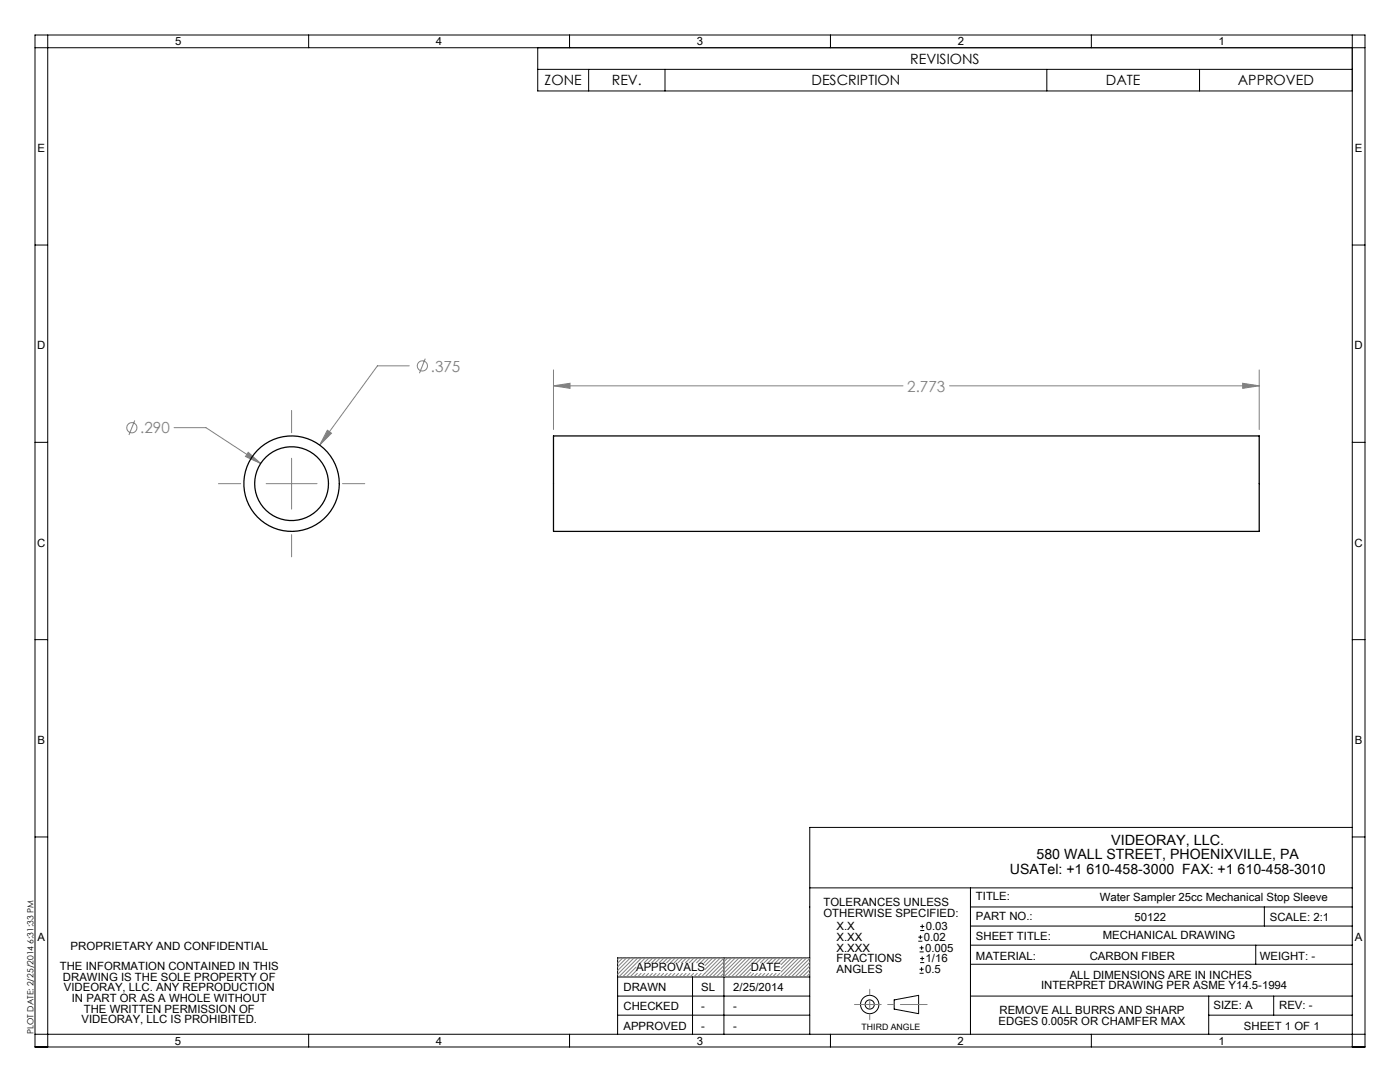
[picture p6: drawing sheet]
<svg xmlns="http://www.w3.org/2000/svg" width="279mm" height="216mm" viewBox="0 0 279 216" stroke-linecap="round" stroke-linejoin="round" font-family="sans-serif">
<g fill="none" stroke="#000" stroke-width=".2">
<path d="M7 9.5h265.4M7 7h265.4v201.9h-265.4zM9.5 7v201.9M61.6 7v2.5M107.3 9.5v8.7h162.6M107.3 13.8h162.6M113.7 7v2.5M117.5 13.8v4.4M132.7 13.8v4.4M165.7 7v2.5M208.9 13.8v4.4M217.8 7v2.5"/>
<path d="M239.4 13.8v4.4M269.9 7v201.9M7 48.9h2.5M269.9 48.9h2.5M7 88.3h2.5M269.9 88.3h2.5M7 127.6h2.5M269.9 127.6h2.5M7 167h2.5M161.6 177.2h108.3M193.7 177.2v29.2M269.9 167h2.5"/>
<path d="M269.9 165.1h-108.3v41.3M123.3 198.8h38.3M123.3 194.9h38.3M138.2 194.9v11.5M144.5 191.1v15.3M161.6 191.1h-38.3v15.3M178.5 199.5l4.8-.9v3.7l-4.8-.9zM193.7 198.8h76.2M193.7 184.8h76.2M193.7 188.6h76.2M193.7 181h76.2M193.7 192.4h76.2"/>
<path d="M241.2 198.8v7.6M250.6 188.6v3.8M252.3 181v3.8M254.2 198.8v3.8M7 206.4h265.4M61.6 206.4v2.5M113.7 206.4v2.5M123.3 202.6h38.3M165.7 206.4v2.5M217.8 206.4v2.5M241.2 202.6h28.7"/>
<circle cx="173.6" cy="200.4" r="1.83"/>
<circle cx="173.6" cy="200.4" r=".91"/>
</g>
<path d="M170.5 200.4h14.5" fill="none" stroke="#818181" stroke-width=".2" stroke-dasharray="15.2 1.3 1.3 1.3" stroke-dashoffset="9.9"/>
<path d="M173.6 197.4v6.1" fill="none" stroke="#818181" stroke-width=".2" stroke-dasharray="15.2 1.3 1.3 1.3" stroke-dashoffset="14.1"/>
<g fill="none" stroke="#818181" stroke-width=".2">
<path d="M81.7 73h-6.4l-11.5 15.8M84.9 71.6l-1.2 2.9M110.5 77l3.3-.5v1zM110.5 73.8v11.9M110.5 77h69.7M189.5 77h61.8M248 76.5l3.3 .5-3.3 .5zM251.3 73.8v11.9M26.9 83.9l-1.2 2.9M34.7 85.3h6.4l10.9 7.2M43.6 96.5h4.4M49.5 90.2l2.5 2.3-3-1.4z"/>
<path d="M53.1 96.5h10.2M58.2 81.9v4.5M58.2 91.4v10.2M65.3 85.8l.9 .6-2.4 2.4zM68.4 96.5h4.4M58.2 106.7v4.4M123.5 191.1l-.2 .3M124.3 191.1l-1 1.1M125 191.1l-1.7 1.8M125.8 191.1l-2.5 2.6M126.5 191.1l-3.2 3.3M126.9 192.2l-2.7 2.7"/>
<path d="M126.9 193l-1.9 1.9M126.9 193.7l-1.2 1.2M127.2 194.2l-.7 .7M127.3 191.1l-3.8 3.8M127.9 194.2l-.7 .7M128 191.1l-.9 1M128.7 194.2l-.7 .7M128.8 191.1l-1 1M129.4 194.2l-.7 .7M129.5 191.1l-.9 1M130.2 194.2l-.7 .7M130.3 191.1l-1 1"/>
<path d="M130.9 194.2l-.7 .7M131 191.1l-.9 1M131.7 194.2l-.7 .7M131.8 191.1l-1 1M132.4 194.2l-.7 .7M132.5 191.1l-.9 1M133.2 194.2l-.7 .7M133.3 191.1l-1 1M133.9 194.2l-.7 .7M134 191.1l-1 1M134.7 194.2l-.7 .7M134.8 191.1l-1 1"/>
<path d="M135.4 194.2l-.7 .7M135.5 191.1l-1 1M136.2 194.2l-.7 .7M136.3 191.1l-1 1M136.9 194.2l-.7 .7M137 191.1l-1 1M137.7 194.2l-.8 .7M137.8 191.1l-1 1M138.4 194.2l-.7 .7M138.5 191.1l-1 1M139.2 194.2l-.8 .7M139.3 191.1l-1 1"/>
<path d="M139.9 194.2l-.7 .7M140 191.1l-1 1M140.8 191.1l-1 1M141.5 191.1l-1 1M142.3 191.1l-1.6 1.6M143 191.1l-2.3 2.4M143.8 191.1l-3.9 3.8M144.5 191.1l-3.8 3.8M145.3 191.1l-3.9 3.8M146 191.1l-3.8 3.8M146.7 191.1l-3.8 3.8M147.5 191.1l-3.8 3.8"/>
<path d="M148.2 191.1l-3.8 3.8M149 191.1l-3.8 3.8M149.7 191.1l-3.8 3.8M149.8 192.5l-2.4 2.4M149.8 193.3l-1.6 1.6M149.8 194l-.9 .9M150.4 194.2l-.7 .7M150.5 191.1l-3.8 3.8M151.1 194.2l-.7 .7M151.2 191.1l-.9 1M151.9 194.2l-.7 .7M152 191.1l-1 1"/>
<path d="M152.6 194.2l-.7 .7M152.7 191.1l-.9 1M153.4 194.2l-.7 .7M153.5 191.1l-1 1M154.1 194.2l-.7 .7M154.2 191.1l-.9 1M154.9 194.2l-.7 .7M155 191.1l-1 1M155.6 194.2l-.7 .7M155.7 191.1l-1 1M156.5 191.1l-1 1M157.2 191.1l-1.3 1.4"/>
<path d="M158 191.1l-2.1 2.1M158.7 191.1l-2.8 2.9M159.5 191.1l-3.8 3.8M160.2 191.1l-3.8 3.8M161 191.1l-3.8 3.8M161.6 191.2l-3.7 3.7M161.6 192l-2.9 2.9M161.6 192.7l-2.2 2.2M161.6 193.5l-1.5 1.4M161.6 194.2l-.7 .7"/>
<circle cx="84.3" cy="73" r="1.02"/>
<circle cx="26.3" cy="85.3" r="1.02"/>
</g>
<path d="M65.3 85.8l-1.5 3 2.4-2.4zM49.5 90.2l-.5 .9 3 1.4zM248 76.5l3.3 .5-3.3 .5zM110.5 77l3.3-.5v1z" fill="#818181"/>
<g fill="none" stroke="#000" stroke-width=".25">
<path d="M110.5 87h140.8v19h-140.8z"/>
<circle cx="58.2" cy="96.5" r="7.4"/>
<circle cx="58.2" cy="96.5" r="9.5"/>
</g>
<g fill="none" stroke="#000" stroke-width=".2">
<path d="M183.3 187.8h.8M183.3 187h.8M183.5 194.2h.8M183.5 193.4h.8M183.5 189.9h.8M183.5 189.1h.8M183.6 192.1h.8M183.6 191.3h.8M183.7 185.7h.8M183.7 184.9h.8M183.7 186.6v.8M183.9 193v.8"/>
<path d="M183.9 188.7v.8M184 190.9v.8M184.1 184.5v.8"/>
</g>
<g font-size="3" fill="#818181">
<text x="86" y="74.1">.375</text>
<text x="181.1" y="78.1">2.773</text>
<text x="28" y="86.5">.290</text>
</g>
<g font-size="2.8">
<text x="108.7" y="17.1">ZONE</text>
<text x="122.1" y="17.1">REV.</text>
<text x="162" y="17.1">DESCRIPTION</text>
<text x="181.7" y="12.7">REVISIONS</text>
<text x="220.7" y="17.1">DATE</text>
<text x="247" y="17.1">APPROVED</text>
<text x="206.9" y="171.5">580 WALL STREET, PHOENIXVILLE, PA</text>
<text x="221.8" y="168.7">VIDEORAY, LLC.</text>
<text x="201.5" y="174.3">USATel: +1 610-458-3000 FAX: +1 610-458-3010</text>
</g>
<g font-size="2.3">
<text x="34.9" y="9.1">5</text>
<text x="87" y="9.1">4</text>
<text x="139.1" y="9.1">3</text>
<text x="191.1" y="9.1">2</text>
<text x="243.2" y="9.1">1</text>
<text x="7.5" y="30.3">E</text>
<text x="270.4" y="30.3">E</text>
<text x="7.4" y="69.7">D</text>
<text x="270.3" y="69.7">D</text>
<text x="7.4" y="109.1">C</text>
<text x="270.3" y="109.1">C</text>
<text x="7.5" y="148.5">B</text>
<text x="270.4" y="148.5">B</text>
<text x="194.8" y="179.7">TITLE:</text>
<text x="219.5" y="179.7">Water Sampler 25cc Mechanical Stop Sleeve</text>
<text x="164.3" y="180.8">TOLERANCES UNLESS</text>
<text x="164.3" y="182.9">OTHERWISE SPECIFIED:</text>
<text x="167" y="185.6">X.X</text>
<text x="184.7" y="185.6">0.03</text>
<text x="194.8" y="183.5">PART NO.:</text>
<text x="226.4" y="183.8">50122</text>
<text x="253.4" y="183.8">SCALE: 2:1</text>
<text x="7.5" y="187.9">A</text>
<text x="14.1" y="189.6">PROPRIETARY AND CONFIDENTIAL</text>
<text x="167" y="189.9">X.XXX</text>
<text x="167" y="187.8">X.XX</text>
<text x="184.4" y="187.8">0.02</text>
<text x="184.6" y="189.9">0.005</text>
<text x="194.8" y="191.6">MATERIAL:</text>
<text x="194.8" y="187.6">SHEET TITLE:</text>
<text x="217.5" y="191.6">CARBON FIBER</text>
<text x="220.1" y="187.5">MECHANICAL DRAWING</text>
<text x="251.4" y="191.6">WEIGHT: -</text>
<text x="270.4" y="187.9">A</text>
<text x="11.9" y="193.6">THE INFORMATION CONTAINED IN THIS</text>
<text x="12.6" y="195.7">DRAWING IS THE SOLE PROPERTY OF</text>
<text x="12.8" y="197.8">VIDEORAY, LLC. ANY REPRODUCTION</text>
<text x="124.4" y="197.8">DRAWN</text>
<text x="127" y="193.7">APPROVALS</text>
<text x="139.9" y="197.8">SL</text>
<text x="146.3" y="197.8">2/25/2014</text>
<text x="149.8" y="193.7">DATE</text>
<text x="167" y="192">FRACTIONS</text>
<text x="167" y="194.2">ANGLES</text>
<text x="184.6" y="194.2">0.5</text>
<text x="184.7" y="192">1/16</text>
<text x="207.8" y="197.4">INTERPRET DRAWING PER ASME Y14.5-1994</text>
<text x="213.5" y="195.3">ALL DIMENSIONS ARE IN INCHES</text>
<text x="14.3" y="200">IN PART OR AS A WHOLE WITHOUT</text>
<text x="16.7" y="202.1">THE WRITTEN PERMISSION OF</text>
<text x="124.4" y="201.6">CHECKED</text>
<text x="139.9" y="201.6">-</text>
<text x="146.3" y="201.6">-</text>
<text x="199.5" y="202.3">REMOVE ALL BURRS AND SHARP</text>
<text x="242.2" y="201.4">SIZE: A</text>
<text x="255.3" y="201.4">REV: -</text>
<text x="16.3" y="204.2">VIDEORAY, LLC IS PROHIBITED.</text>
<text x="34.9" y="208.5">5</text>
<text x="87" y="208.5">4</text>
<text x="124.4" y="205.4">APPROVED</text>
<text x="139" y="208.5">3</text>
<text x="139.9" y="205.4">-</text>
<text x="146.3" y="205.4">-</text>
<text x="191.1" y="208.5">2</text>
<text x="199.3" y="204.4">EDGES 0.005R OR CHAMFER MAX</text>
<text x="243.2" y="208.5">1</text>
<text x="248.3" y="205.5">SHEET 1 OF 1</text>
</g>
<g font-size="1.7">
<text x="6.7" y="206.3" transform="rotate(-90 6.7 206.3)">PLOT DATE: 2/25/2014 6:31:33 PM</text>
<text x="172" y="205.5">THIRD ANGLE</text>
</g>
</svg>
